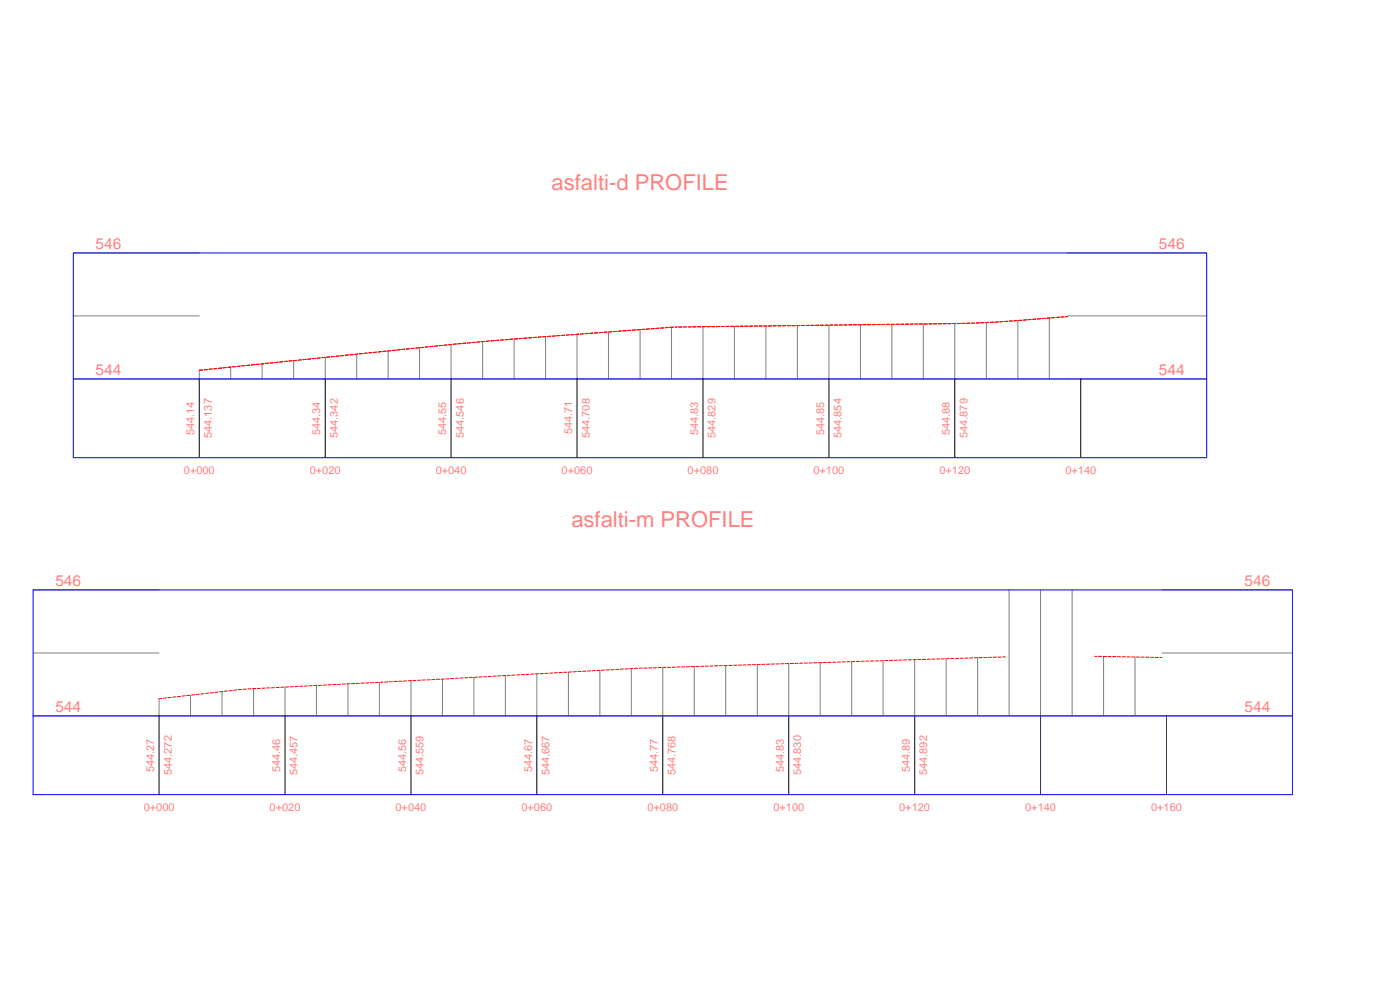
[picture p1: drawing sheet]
<svg xmlns="http://www.w3.org/2000/svg" width="420mm" height="297mm" viewBox="0 0 420 297" stroke-linecap="round" stroke-linejoin="round" font-family="sans-serif">
<!-- layer: C-ROAD-PROF-VIEW -->
<g fill="none" stroke="#808080" stroke-width=".3">
<path d="M22 75.9h37.8M320.4 75.9h41.7M22 94.8h37.8M182.6 99.6v14.1M192.1 98.9v14.8M201.5 98.2v15.5M211 98v15.7M220.4 97.9v15.8M229.9 97.8v15.9M239.3 97.7v16M248.8 97.6v16.1M258.2 97.5v16.2"/>
<path d="M267.7 97.3v16.4M277.1 97.2v16.5M286.5 97.1v16.6M296 96.8v16.9M305.5 96.2v17.5M314.9 95.4v18.3M320.4 94.8h41.7M22 113.7h37.8M59.8 111.1v2.6h302.3M69.2 110.2v3.5M78.7 109.2v4.5M88.1 108.2v5.5"/>
<path d="M97.6 107.2v6.5M107 106.3v7.4M116.5 105.3v8.4M125.9 104.3v9.4M135.4 103.4v10.3M144.9 102.5v11.2M154.3 101.7v12M163.7 101v12.7M173.2 100.3v13.4M9.9 177h37.8M302.8 177v37.8M312.3 177v37.8"/>
<path d="M321.8 177v37.8M348.7 177h39.2M9.9 195.9h37.8M208.4 200v14.8M217.8 199.7v15.1M227.3 199.4v15.4M236.7 199.1v15.7M246.2 198.8v16M255.6 198.5v16.3M265 198.2v16.6M274.5 198v16.8M284 197.7v17.1"/>
<path d="M293.4 197.4v17.4M331.2 197v17.8M340.6 197.1v17.7M348.7 195.9h39.2M9.9 214.8h37.8M47.7 209.6v5.2h340.2M57.2 208.6v6.2M66.6 207.5v7.3M76.1 206.6v8.2M85.5 206.2v8.6M95 205.7v9.1M104.4 205.2v9.6"/>
<path d="M113.9 204.7v10.1M123.3 204.2v10.6M132.8 203.8v11M142.2 203.2v11.6M151.7 202.7v12.1M161.1 202.2v12.6M170.6 201.7v13.1M180 201.1v13.7M189.5 200.6v14.2M198.9 200.3v14.5"/>
</g>
<path d="M22 113.7v-37.8h340.1v37.8M22 113.7h340.1v23.6h-340.1zM9.9 214.8v-37.8h378v37.8M9.9 214.8h378v23.6h-378z" fill="none" stroke="#00f" stroke-width=".3"/>
<g fill="none" stroke="#000" stroke-width=".3">
<path d="M59.8 113.7v23.6M97.6 113.7v23.6M135.4 113.7v23.6M173.2 113.7v23.6M211 113.7v23.6M248.8 113.7v23.6M286.5 113.7v23.6M324.3 113.7v23.6M47.7 214.8v23.6M85.5 214.8v23.6M123.3 214.8v23.6M161.1 214.8v23.6"/>
<path d="M198.9 214.8v23.6M236.7 214.8v23.6M274.5 214.8v23.6M312.3 214.8v23.6M350.1 214.8v23.6"/>
</g>
<!-- layer: C-ROAD-PROF -->
<g fill="none" stroke="#f00" stroke-width=".3">
<path d="M178 99.9l-1 .1M179.4 99.9h-1M180.8 99.7l-.9 .1M182.2 99.7h-.9M183.6 99.5l-.9 .1M185 99.4l-.9 .1M186.4 99.3l-.9 .1M187.9 99.2l-1 .1M189.3 99.1l-1 .1M190.7 99l-1 .1M192.1 98.9l-.9 .1M193.5 98.8h-.9"/>
<path d="M194.9 98.7l-.9 .1M196.3 98.6h-.9M197.7 98.5l-.9 .1M199.2 98.4h-1M200.6 98.3h-1M202.1 98.2h-1.1M202.6 98.1h.6M203.7 98.1h.9M205.1 98.1h.9M206.5 98.1h1M208.9 98l-1 .1M209.4 98h.9"/>
<path d="M211.7 98h-.9M212.2 98h.9M213.6 98h.9M216 98h-1M216.4 98h1M218.8 97.9l-1 .1M219.3 97.9h.9M220.7 97.9h.9M222.1 97.9h.9M223.5 97.9h1M225.9 97.8l-1 .1M226.3 97.8h1"/>
<path d="M228.7 97.8h-.9M229.2 97.8h1M230.6 97.8h.9M232 97.7h.9M233.5 97.7h.9M235.8 97.7h-.9M236.3 97.7h.9M237.7 97.7h.9M239.1 97.7h1M240.5 97.7h1M242.9 97.6l-1 .1M243.4 97.6h.9"/>
<path d="M245.7 97.6h-.9M246.2 97.6h.9M247.6 97.6h1M249 97.5h1M250.4 97.5h1M252.8 97.5h-.9M253.3 97.5h.9M255.6 97.5h-.9M256.1 97.5h1M257.5 97.5h1M258.9 97.4h1M260.4 97.4h.9"/>
<path d="M262.7 97.4h-.9M263.2 97.4h.9M264.6 97.4h.9M266.1 97.3h.9M267.4 97.3h1M269.8 97.3h-.9M270.3 97.3h.9M272.7 97.2l-1 .1M273.1 97.2h1M274.5 97.2h1M276 97.2h.9M277.4 97.2h.9"/>
<path d="M279.7 97.2h-.9M280.2 97.2h1M282.6 97.1l-1 .1M283 97.1h1M284.5 97.1h.9M285.9 97.1h.9M287.3 97.1h.9M288.7 97h.9M290.1 97h1M291.5 96.9h1M293.9 96.9h-.9M295.3 96.8l-.9 .1"/>
<path d="M296.7 96.7l-.9 .1M298.1 96.6l-.9 .1M299.6 96.6h-1M301 96.5l-1 .1M302.4 96.4l-1 .1M303.8 96.3l-.9 .1M305.2 96.2l-.9 .1M306.6 96.1h-.9M308 96l-.9 .1M309.4 95.8l-.9 .1M310.9 95.8h-1M312.3 95.6l-1 .1"/>
<path d="M313.7 95.5l-1 .1M315.1 95.4l-.9 .1M316.5 95.3l-.9 .1M318 95.2l-1 .1M319.3 95.1h-.9M320.4 95h-.6M60.9 111l-1.1 .1M62.3 110.9l-1 .1M63.7 110.7l-1 .1M65.1 110.6l-.9 .1M66.5 110.4l-.9 .1M67.9 110.3l-.9 .1"/>
<path d="M69.3 110.1l-.9 .1M70.7 110l-.9 .1M72.1 109.9h-.9M73.6 109.7l-1 .1M75 109.6h-1M76.4 109.4l-1 .1M77.8 109.3h-1M79.2 109.1l-.9 .1M80.6 109l-.9 .1M82 108.8l-.9 .1M83.4 108.7l-.9 .1M84.8 108.5l-.9 .1"/>
<path d="M86.2 108.4l-.9 .1M87.7 108.2l-1 .1M89.1 108.1l-1 .1M90.5 108l-1 .1M91.9 107.8l-1 .1M93.3 107.7l-.9 .1M94.7 107.5l-.9 .1M96.1 107.4l-.9 .1M97.5 107.2l-.9 .1M98.9 107.1l-.9 .1M100.3 106.9l-.9 .2M101.8 106.8l-1 .1"/>
<path d="M103.2 106.7l-1 .1M104.5 106.5l-.9 .1M106 106.4l-1 .1M107.4 106.2l-.9 .1M108.8 106.1l-.9 .1M110.2 105.9l-1 .1M111.6 105.8l-.9 .1M113 105.7h-.9M114.4 105.5l-.9 .1M115.9 105.4l-1 .1M117.2 105.2l-.9 .1M118.6 105.1l-.9 .1"/>
<path d="M120.1 104.9l-1 .1M121.5 104.8l-.9 .1M122.9 104.6l-1 .1M124.3 104.5l-1 .1M125.7 104.4h-.9M127.1 104.2l-.9 .1M128.5 104.1h-.9M129.9 103.9l-.9 .1M131.3 103.8l-.9 .1M132.7 103.6l-.9 .1M134.2 103.5l-1 .1M135.6 103.3l-1 .2"/>
<path d="M137 103.2l-1 .1M138.4 103.1l-1 .1M139.8 103h-.9M141.2 102.8l-.9 .1M142.6 102.7l-.9 .1M144 102.6l-.9 .1M145.4 102.4l-.9 .1M146.9 102.3l-1 .1M148.3 102.2l-1 .1M149.7 102.1l-1 .1M151.1 102h-.9M152.5 101.9h-.9"/>
<path d="M153.9 101.7l-.9 .1M155.3 101.6l-.9 .1M156.7 101.5l-.9 .1M158.2 101.4l-1 .1M159.6 101.3l-.9 .1M161 101.2l-1 .1M162.4 101.1l-.9 .1M163.8 101h-.9M165.3 100.9l-1 .1M166.7 100.8l-1 .1M168 100.7l-.9 .1M169.5 100.6l-1 .1"/>
<path d="M170.9 100.5h-.9M172.3 100.4l-.9 .1M173.7 100.2l-.9 .1M175.1 100.2h-.9M176.6 100l-1 .1M208.4 200h-1M209.8 199.9l-1 .1M211.2 199.9h-.9M212.6 199.9h-.9M214 199.8l-.9 .1M214.5 199.8h.9M215.9 199.7h1"/>
<path d="M217.3 199.7h1M218.7 199.6h1M220.2 199.6h.9M221.6 199.6h.9M223 199.5h.9M224.4 199.5h1M225.8 199.4h1M228.2 199.3l-1 .1M229.6 199.3h-.9M231 199.3h-.9M232.4 199.2l-.9 .1M233.8 199.2h-.9"/>
<path d="M235.3 199.1l-1 .1M236.7 199.1h-1M238.1 199.1h-.9M239.5 199l-.9 .1M240.9 199h-.9M242.3 198.9l-.9 .1M243.8 198.9h-1M245.2 198.8l-1 .1M246.6 198.8h-1M248 198.8h-.9M249.5 198.7l-1 .1M250.9 198.7h-1"/>
<path d="M252.3 198.6l-1 .1M252.8 198.6h.9M254.2 198.5h.9M255.6 198.5h.9M257 198.5h.9M258.4 198.4h1M259.8 198.4h1M261.2 198.3h1M262.7 198.3h.9M264.1 198.2h.9M266.4 198.2h-.9M267.9 198.1l-1 .1"/>
<path d="M269.3 198.1h-1M270.7 198l-1 .1M272.1 198h-.9M273.5 198h-.9M274.9 197.9l-.9 .1M276.3 197.9h-.9M277.8 197.8l-1 .1M279.2 197.8h-1M280.6 197.7l-1 .1M282 197.7h-.9M283.4 197.7h-.9M284.8 197.6l-.9 .1"/>
<path d="M286.3 197.6h-1M287.7 197.5l-.9 .1M289.1 197.5h-1M290.5 197.4l-.9 .1M291.9 197.4h-.9M292.4 197.4h1M293.8 197.3h1M295.2 197.3h1M296.7 197.2h.9M298.1 197.2h.9M299.5 197.1h.9M300.9 197.1h.8"/>
<path d="M328.6 196.9h.6M329.7 196.9h.9M331.1 197h.9M332.5 197h.9M333.9 197h1M335.4 197l.9 .1M336.7 197.1h1M338.2 197.1h.9M339.6 197.1h1M341 197.1h1M342.4 197.1l1 .1M343.9 197.2h.9"/>
<path d="M345.3 197.2h.9M346.7 197.2l.9 .1M348.1 197.3h.6M48.5 209.6h-.8M49.9 209.4l-.9 .1M51.3 209.3h-.9M52.8 209.1l-1 .1M54.2 208.9l-1 .1M55.6 208.7l-1 .2M57 208.6l-1 .1M58.4 208.4l-.9 .1M59.8 208.3l-.9 .1"/>
<path d="M61.2 208.1l-.9 .1M62.6 207.9l-.9 .2M64 207.8l-.9 .1M65.4 207.6l-.9 .1M66.8 207.5l-.9 .1M68.3 207.3l-1 .1M69.7 207.2l-1 .1M71.1 207l-1 .1M72.5 206.8l-1 .2M73.9 206.8h-.9M75.3 206.7h-.9M76.7 206.6l-.9 .1"/>
<path d="M78.1 206.5l-.9 .1M79.6 206.5h-1M81 206.4h-1M82.4 206.3l-1 .1M83.8 206.2l-.9 .1M85.2 206.2h-.9M86.6 206.1l-.9 .1M88 206l-.9 .1M89.5 206h-1M90.9 205.9h-1M92.3 205.8l-1 .1M93.7 205.7l-.9 .1"/>
<path d="M95.1 205.7h-.9M96.5 205.6l-.9 .1M97.9 205.5l-.9 .1M99.4 205.4l-1 .1M100.8 205.4h-.9M102.2 205.3l-1 .1M103.6 205.2l-.9 .1M105 205.1l-.9 .1M106.5 205.1h-1M107.9 205l-1 .1M109.3 204.9l-1 .1M110.7 204.9h-.9"/>
<path d="M112.1 204.8l-.9 .1M113.5 204.7l-.9 .1M114.9 204.6l-.9 .1M116.4 204.6h-1M117.8 204.5l-1 .1M119.2 204.4l-1 .1M120.6 204.4h-.9M122 204.3h-.9M123.4 204.2l-.9 .1M124.8 204.2h-.9M126.3 204.1h-1M127.7 204h-1"/>
<path d="M129.1 204h-.9M130.5 203.9h-.9M131.9 203.8h-.9M133.3 203.8h-.9M134.8 203.7h-1M136.2 203.6h-1M137.6 203.5h-1M139 203.4l-.9 .1M140.4 203.3l-.9 .1M141.8 203.2l-.9 .1M143.2 203.2h-.9M144.7 203.1l-1 .1"/>
<path d="M146.1 203l-1 .1M147.5 202.9l-1 .1M148.9 202.9h-.9M150.3 202.8h-.9M151.8 202.7h-1M153.1 202.6l-.9 .1M154.5 202.5l-.9 .1M156 202.5h-.9M157.4 202.4h-1M158.8 202.3l-1 .1M160.2 202.2l-.9 .1M161.7 202.1l-1 .1"/>
<path d="M163.1 202.1h-1M164.5 202l-1 .1M165.9 201.9l-.9 .1M167.3 201.8l-.9 .1M168.7 201.8h-.9M170.1 201.7h-.9M171.6 201.6l-1 .1M173 201.5l-1 .1M174.4 201.5h-1M175.8 201.4h-.9M177.2 201.3h-.9M178.6 201.2l-.9 .1"/>
<path d="M180 201.1l-.9 .1M181.5 201l-1 .1M182.9 201h-1M184.3 200.9l-1 .1M185.7 200.8l-.9 .1M187.1 200.7l-.9 .1M188.5 200.7h-.9M189.9 200.6l-.9 .1M191.4 200.5l-1 .1M192.8 200.4l-1 .1M193.2 200.4h1M194.7 200.4h.9"/>
<path d="M196.1 200.4h.9M198.4 200.3h-.9M199.8 200.2l-.9 .1M201.3 200.2h-1M202.7 200.2h-1M204.1 200.1l-1 .1M205.5 200.1h-.9M207 200l-1 .1"/>
</g>
<g font-size="6.6" fill="#ff7f7f">
<text x="165.6" y="56.9">asfalti-d PROFILE</text>
<text x="171.5" y="158">asfalti-m PROFILE</text>
</g>
<g font-size="4.6" fill="#ff7f7f">
<text x="28.7" y="74.7">546</text>
<text x="347.8" y="74.7">546</text>
<text x="28.7" y="112.5">544</text>
<text x="347.8" y="112.5">544</text>
<text x="16.6" y="175.8">546</text>
<text x="373.5" y="175.8">546</text>
<text x="16.6" y="213.6">544</text>
<text x="373.5" y="213.6">544</text>
</g>
<g font-size="3.3" fill="#ff7f7f">
<text x="58.3" y="130.6" transform="rotate(-90 58.3 130.6)">544.14</text>
<text x="63.6" y="131.4" transform="rotate(-90 63.6 131.4)">544.137</text>
<text x="96.1" y="130.6" transform="rotate(-90 96.1 130.6)">544.34</text>
<text x="101.4" y="131.4" transform="rotate(-90 101.4 131.4)">544.342</text>
<text x="133.9" y="130.6" transform="rotate(-90 133.9 130.6)">544.55</text>
<text x="139.2" y="131.4" transform="rotate(-90 139.2 131.4)">544.546</text>
<text x="171.7" y="130.3" transform="rotate(-90 171.7 130.3)">544.71</text>
<text x="177" y="131.4" transform="rotate(-90 177 131.4)">544.708</text>
<text x="209.5" y="130.6" transform="rotate(-90 209.5 130.6)">544.83</text>
<text x="214.7" y="131.4" transform="rotate(-90 214.7 131.4)">544.829</text>
<text x="247.3" y="130.6" transform="rotate(-90 247.3 130.6)">544.85</text>
<text x="252.5" y="131.4" transform="rotate(-90 252.5 131.4)">544.854</text>
<text x="285.1" y="130.6" transform="rotate(-90 285.1 130.6)">544.88</text>
<text x="290.4" y="131.4" transform="rotate(-90 290.4 131.4)">544.879</text>
<text x="55.2" y="142.3">0+000</text>
<text x="92.9" y="142.3">0+020</text>
<text x="130.8" y="142.3">0+040</text>
<text x="168.6" y="142.3">0+060</text>
<text x="206.4" y="142.3">0+080</text>
<text x="244.1" y="142.3">0+100</text>
<text x="281.9" y="142.3">0+120</text>
<text x="319.7" y="142.3">0+140</text>
<text x="46.3" y="231.6" transform="rotate(-90 46.3 231.6)">544.27</text>
<text x="51.5" y="232.5" transform="rotate(-90 51.5 232.5)">544.272</text>
<text x="84.1" y="231.6" transform="rotate(-90 84.1 231.6)">544.46</text>
<text x="89.3" y="232.6" transform="rotate(-90 89.3 232.6)">544.457</text>
<text x="121.9" y="231.6" transform="rotate(-90 121.9 231.6)">544.56</text>
<text x="127.1" y="232.6" transform="rotate(-90 127.1 232.6)">544.559</text>
<text x="159.7" y="231.6" transform="rotate(-90 159.7 231.6)">544.67</text>
<text x="164.9" y="232.6" transform="rotate(-90 164.9 232.6)">544.667</text>
<text x="197.5" y="231.6" transform="rotate(-90 197.5 231.6)">544.77</text>
<text x="202.7" y="232.6" transform="rotate(-90 202.7 232.6)">544.768</text>
<text x="235.2" y="231.6" transform="rotate(-90 235.2 231.6)">544.83</text>
<text x="240.5" y="232.5" transform="rotate(-90 240.5 232.5)">544.830</text>
<text x="273" y="231.6" transform="rotate(-90 273 231.6)">544.89</text>
<text x="278.3" y="232.5" transform="rotate(-90 278.3 232.5)">544.892</text>
<text x="43.1" y="243.4">0+000</text>
<text x="80.9" y="243.4">0+020</text>
<text x="118.7" y="243.4">0+040</text>
<text x="156.5" y="243.4">0+060</text>
<text x="194.3" y="243.4">0+080</text>
<text x="232.1" y="243.4">0+100</text>
<text x="269.9" y="243.4">0+120</text>
<text x="307.7" y="243.4">0+140</text>
<text x="345.5" y="243.4">0+160</text>
</g>
</svg>
